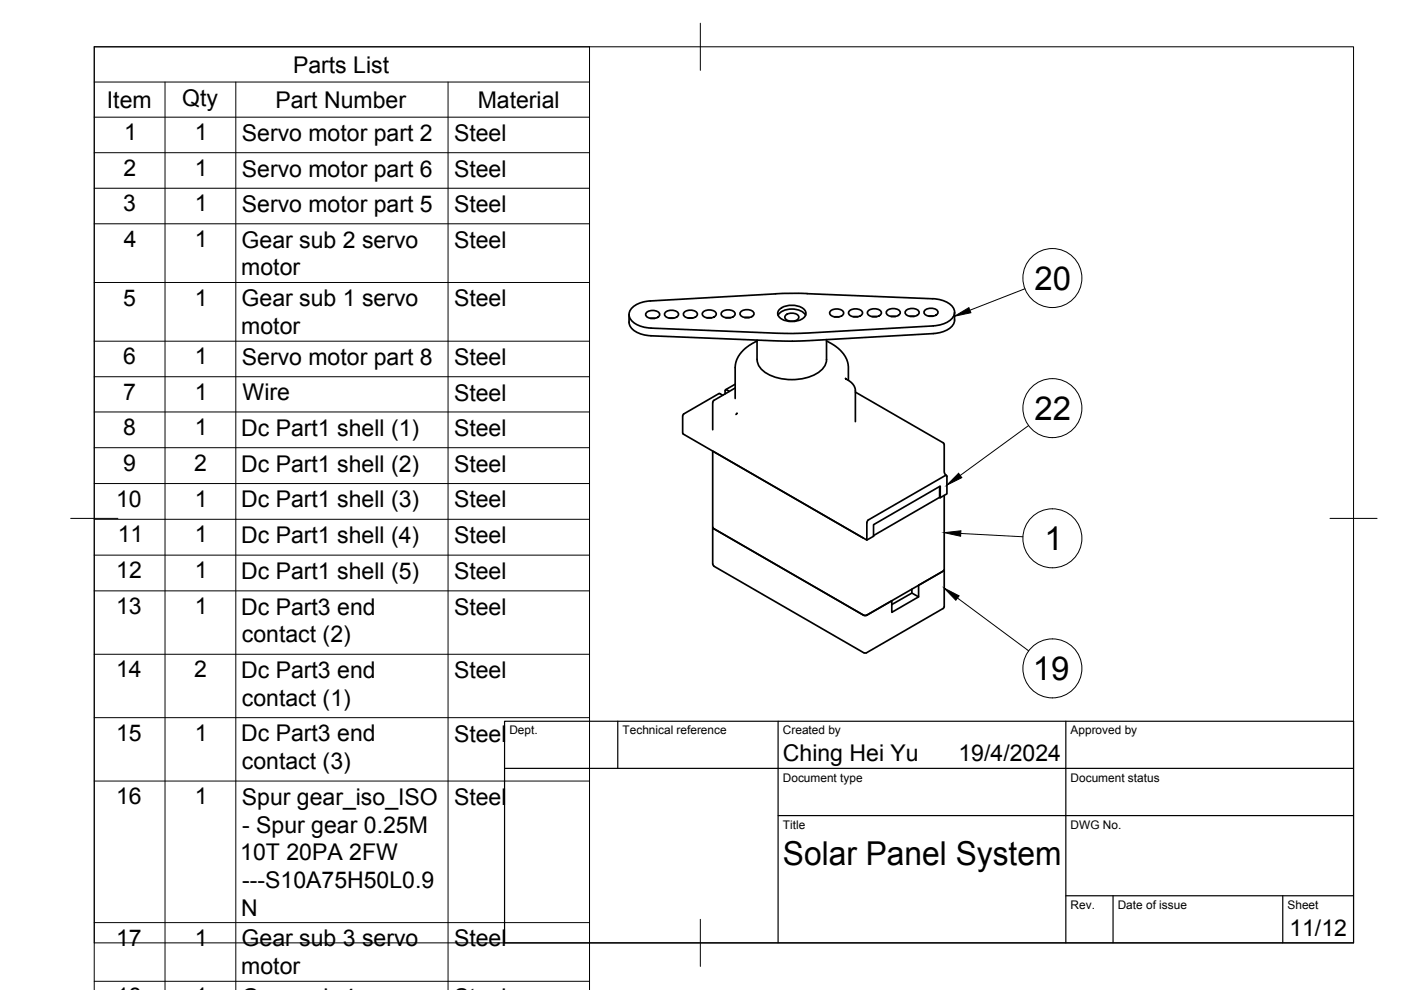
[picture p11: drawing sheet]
<svg xmlns="http://www.w3.org/2000/svg" width="297mm" height="210mm" viewBox="0 0 297 210" stroke-linecap="round" stroke-linejoin="round" font-family="sans-serif">
<!-- layer: Visible -->
<g fill="none" stroke="#000" stroke-width=".36">
<path d="M137 66.3a1.95 1.95 0 0 1 2.9 .2 1.29 1.29 0 0 1-1.8 1 1.14 1.14 0 0 1-1.2-1zM137.9 67.5h1M141 66.3a1.95 1.95 0 0 1 2.9 .2 1.29 1.29 0 0 1-1.8 1 1.14 1.14 0 0 1-1.2-1zM141.9 67.5h1M145 66.2a1.95 1.95 0 0 1 2.9 .3 1.29 1.29 0 0 1-1.8 1 1.14 1.14 0 0 1-1.2-1zM145.9 67.4h1M149 66.2a1.95 1.95 0 0 1 2.9 .2 1.29 1.29 0 0 1-1.7 1 1.14 1.14 0 0 1-1.3-1zM149.9 67.4h1M153 66.2a1.95 1.95 0 0 1 2.9 .2 1.29 1.29 0 0 1-1.7 1 1.14 1.14 0 0 1-1.3-1zM153.9 67.4h1M157 66.1a1.95 1.95 0 0 1 2.9 .3 1.29 1.29 0 0 1-1.7 1 1.14 1.14 0 0 1-1.3-1zM157.9 67.3h1"/>
<path d="M160.5 72.3l-1.7 1-1 .8-.9 .9-.7 1.3-.3 1.5v6.7M160.5 72.1v4.2M160.5 76.2a4.2 4.2 0 0 0 3 3.5 11.2 11.2 0 0 0 10.3-.9 3.3 3.3 0 0 0 1.4-2.6M164.4 62.3l-26.5 1.5a4.9 4.9 0 0 0-4.5 2.4 2.53 2.53 0 0 0 2 2.8l1.7 .5 .9 .1 30 1.1 29.9-1.6M165 66.8a3.9 3.9 0 0 1 4.7-.9l.9 .6 .2 .3M165.3 65.6a4.3 4.3 0 0 1 5.2 0 1.22 1.22 0 0 1-.5 2.1 4.4 4.4 0 0 1-4.7-.4 1.13 1.13 0 0 1 0-1.7zM166.5 66.9a1.95 1.95 0 0 1 2.9 .2 1.29 1.29 0 0 1-1.7 1 1.14 1.14 0 0 1-1.3-1zM171.1 62.2l-6.7 .1M171.1 62.3l26.6 1M175.2 72.3l1.2 .6 1.4 1 1.4 1.7 .6 1.7 .1 3.3M175.2 72v4.3M176.1 66a1.95 1.95 0 0 1 2.8 .2 1.29 1.29 0 0 1-1.7 1 1.14 1.14 0 0 1-1.3-1z"/>
<path d="M176.9 67.2h1M180.1 66a1.95 1.95 0 0 1 2.8 .2 1.29 1.29 0 0 1-1.7 1 1.14 1.14 0 0 1-1.3-1zM180.9 67.2h1M184.1 65.9a1.95 1.95 0 0 1 2.8 .3 1.29 1.29 0 0 1-1.7 1 1.14 1.14 0 0 1-1.3-1zM184.9 67.1h1M188.1 65.9a1.95 1.95 0 0 1 2.8 .2 1.29 1.29 0 0 1-1.7 1 1.14 1.14 0 0 1-1.3-1zM188.9 67.1h1M192.1 65.9a1.95 1.95 0 0 1 2.8 .2 1.29 1.29 0 0 1-1.7 1 1.14 1.14 0 0 1-1.3-1zM192.9 67.1h1M196.1 65.8a1.95 1.95 0 0 1 2.8 .3 1.29 1.29 0 0 1-1.7 1 1.14 1.14 0 0 1-1.3-1zM196.9 67h1M197.7 63.3a5.1 5.1 0 0 1 4.6 2.3 2.44 2.44 0 0 1-1.8 2.9l-1.7 .5-.9 .1"/>
<path d="M202.4 66.2a3.2 3.2 0 0 1-2.7 4.2l-1.8 .3-29.9 1.6-30-1.1a5.1 5.1 0 0 1-4.5-2.3l-.1-2.2M144.9 92l38.9 22.5 1.4-.8v-2.5l14.1-8.1v2.4M145 87.7l-.3 .5 .1 3.6 .1 .2M151.1 85.3v5.8M151.1 95.6v24M151.3 95.7l31.8 18.4M151.4 84.9l-.3 .4M152.4 83.5l-7.4 4.2M152.4 83.5h.3M152.7 83.5l.5 .3M153.7 82.9v.6M154.1 82.7l.5 .3"/>
<path d="M154.1 82.7h-.3v.2M155.9 82.3l-4.5 2.6M155.9 81.5l-2.1 1.1M156.3 87.6l-.3 .3M179.3 80.2l1.3 1 .7 1.2 .1 7M181.4 83.1l18.7 10.9 .1 .3v5.8l.5 .7M151.1 111.8l32.2 18.7 .5-.1 16.2-9.4M151.1 119.6l.3 .4M184.1 110.2l16.3-9.4h.3l.1 3.9-1.5 .8-.1-.1-14 8.2M184.1 110.2l-.3 .6v3.7M199.2 103.2v2.2M200.2 105v23.8l-.3 .2-16.2 9.4"/>
<path d="M151.4 120.1l31.8 18.3M183.2 138.4h.5M193.3 124.9v.8l-4.2 2.5M193.3 125.7l1.5 .8M194.8 124.1v2.4l-5.7 3.3v-2.4M200.2 120.8l-.2 .2"/>
</g>
<!-- layer: BORDER -->
<path d="M20 9.9h267v190h-267zM148.5 4.9v10M15 109.9h10M282 109.9h10M148.5 194.9v10" fill="none" stroke="#000" stroke-width=".21"/>
<!-- layer: TITLEBLOCK -->
<path d="M107 152.9h180v47h-180zM131 152.9v10M165 152.9v47M226 152.9v47M107 162.9h180M165 172.9h122M226 189.9h61M236 189.9v10M272 189.9v10" fill="none" stroke="#000" stroke-width=".25"/>
<!-- layer: Parts Lists -->
<g fill="none" stroke="#000" stroke-width=".21">
<path d="M20 17.4h105M35 17.4v192.5M50 17.4v192.5M95 17.4v192.5M20 24.8h105M20 32.4h105M20 39.9h105M20 47.4h105M20 59.9h105M20 72.3h105M20 79.9h105M20 87.3h105"/>
<path d="M20 94.9h105M20 102.5h105M20 110.1h105M20 117.7h105M20 125.3h105M20 138.7h105M20 152.2h105M20 165.6h105M20 195.6h105M20 209.9v-200h105v200M20 208.1h105"/>
</g>
<!-- layer: Balloons -->
<g fill="none" stroke="#000" stroke-width=".21">
<path d="M217.3 61.2l-11.7 4.6M218.1 90.2l-14.5 10.6M203.7 113.1l13.2 .7M203 126.8l15.1 11.2"/>
<circle cx="223.1" cy="59" r="6.3"/>
<circle cx="223.1" cy="86.5" r="6.3"/>
<circle cx="223.1" cy="114.1" r="6.3"/>
<circle cx="223.1" cy="141.7" r="6.3"/>
</g>
<path d="M202.4 67l3-1.8 .4 1.1zM200.2 112.9l3.5-.4v1.2zM203.2 100.3l.7 1-3.2 1.6zM200.2 124.7l3.1 1.6-.7 1z" fill="#000" stroke="#000" stroke-width=".21"/>
<g font-size="7">
<text x="219.3" y="61.4">20</text>
<text x="219.3" y="89.1">22</text>
<text x="221.4" y="116.6">1</text>
<text x="219" y="144.2">19</text>
<text x="166" y="183.4">Solar Panel System</text>
</g>
<g font-size="4.9">
<text x="62.1" y="15.4">Parts List</text>
<text x="22.7" y="22.8">Item</text>
<text x="38.6" y="22.4">Qty</text>
<text x="58.4" y="22.8">Part Number</text>
<text x="101.3" y="22.8">Material</text>
<text x="26.3" y="29.8">1</text>
<text x="41.3" y="29.8">1</text>
<text x="51.3" y="29.9">Servo motor part 2</text>
<text x="96.3" y="29.9">Steel</text>
<text x="26.2" y="37.3">2</text>
<text x="41.3" y="37.3">1</text>
<text x="51.3" y="37.4">Servo motor part 6</text>
<text x="96.3" y="37.4">Steel</text>
<text x="26.1" y="44.8">3</text>
<text x="41.3" y="44.8">1</text>
<text x="51.3" y="45">Servo motor part 5</text>
<text x="96.3" y="45">Steel</text>
<text x="26.2" y="52.3">4</text>
<text x="41.3" y="52.4">1</text>
<text x="51.2" y="52.5">Gear sub 2 servo</text>
<text x="96.3" y="52.5">Steel</text>
<text x="51.2" y="58.3">motor</text>
<text x="26.1" y="64.8">5</text>
<text x="41.3" y="64.8">1</text>
<text x="51.2" y="65">Gear sub 1 servo</text>
<text x="96.3" y="65">Steel</text>
<text x="51.2" y="70.8">motor</text>
<text x="26.1" y="77.3">6</text>
<text x="41.3" y="77.3">1</text>
<text x="51.3" y="77.4">Servo motor part 8</text>
<text x="96.3" y="77.4">Steel</text>
<text x="26.1" y="84.8">7</text>
<text x="41.3" y="84.8">1</text>
<text x="51.4" y="84.9">Wire</text>
<text x="96.3" y="84.9">Steel</text>
<text x="26.1" y="92.3">8</text>
<text x="41.3" y="92.3">1</text>
<text x="51.1" y="92.4">Dc Part1 shell (1)</text>
<text x="96.3" y="92.4">Steel</text>
<text x="26.1" y="99.8">9</text>
<text x="41.2" y="99.8">2</text>
<text x="51.1" y="100">Dc Part1 shell (2)</text>
<text x="96.3" y="100">Steel</text>
<text x="24.6" y="107.4">10</text>
<text x="41.3" y="107.4">1</text>
<text x="51.1" y="107.6">Dc Part1 shell (3)</text>
<text x="96.3" y="107.6">Steel</text>
<text x="25" y="115">11</text>
<text x="41.3" y="115">1</text>
<text x="51.1" y="115.2">Dc Part1 shell (4)</text>
<text x="96.3" y="115.2">Steel</text>
<text x="24.6" y="122.6">12</text>
<text x="41.3" y="122.6">1</text>
<text x="51.1" y="122.8">Dc Part1 shell (5)</text>
<text x="96.3" y="122.8">Steel</text>
<text x="24.6" y="130.2">13</text>
<text x="41.3" y="130.2">1</text>
<text x="51.1" y="130.3">Dc Part3 end</text>
<text x="96.3" y="130.3">Steel</text>
<text x="51.3" y="136.2">contact (2)</text>
<text x="24.6" y="143.6">14</text>
<text x="41.2" y="143.6">2</text>
<text x="51.1" y="143.7">Dc Part3 end</text>
<text x="96.3" y="143.8">Steel</text>
<text x="51.3" y="149.6">contact (1)</text>
<text x="24.6" y="157.1">15</text>
<text x="41.3" y="157.1">1</text>
<text x="51.1" y="157.2">Dc Part3 end</text>
<text x="96.3" y="157.2">Steel</text>
<text x="166" y="161.4">Ching Hei Yu</text>
<text x="203.2" y="161.4">19/4/2024</text>
<text x="51.3" y="163.1">contact (3)</text>
<text x="24.6" y="170.5">16</text>
<text x="41.3" y="170.5">1</text>
<text x="51.3" y="170.7">Spur gear_iso_ISO</text>
<text x="96.3" y="170.7">Steel</text>
<text x="51.3" y="176.5">- Spur gear 0.25M</text>
<text x="50.9" y="182.4">10T 20PA 2FW</text>
<text x="51.3" y="188.3">---S10A75H50L0.9</text>
<text x="51.1" y="194.1">N</text>
<text x="24.6" y="200.5">17</text>
<text x="41.3" y="200.5">1</text>
<text x="51.2" y="200.7">Gear sub 3 servo</text>
<text x="96.3" y="200.7">Steel</text>
<text x="273.4" y="198.6">11/12</text>
<text x="51.2" y="206.5">motor</text>
</g>
<g font-size="2.5">
<text x="108" y="155.7">Dept.</text>
<text x="132" y="155.7">Technical reference</text>
<text x="166" y="155.7">Created by</text>
<text x="227" y="155.7">Approved by</text>
<text x="166" y="165.7">Document type</text>
<text x="227" y="165.7">Document status</text>
<text x="166" y="175.7">Title</text>
<text x="227" y="175.7">DWG No.</text>
<text x="227" y="192.7">Rev.</text>
<text x="237" y="192.7">Date of issue</text>
<text x="273" y="192.7">Sheet</text>
</g>
</svg>
